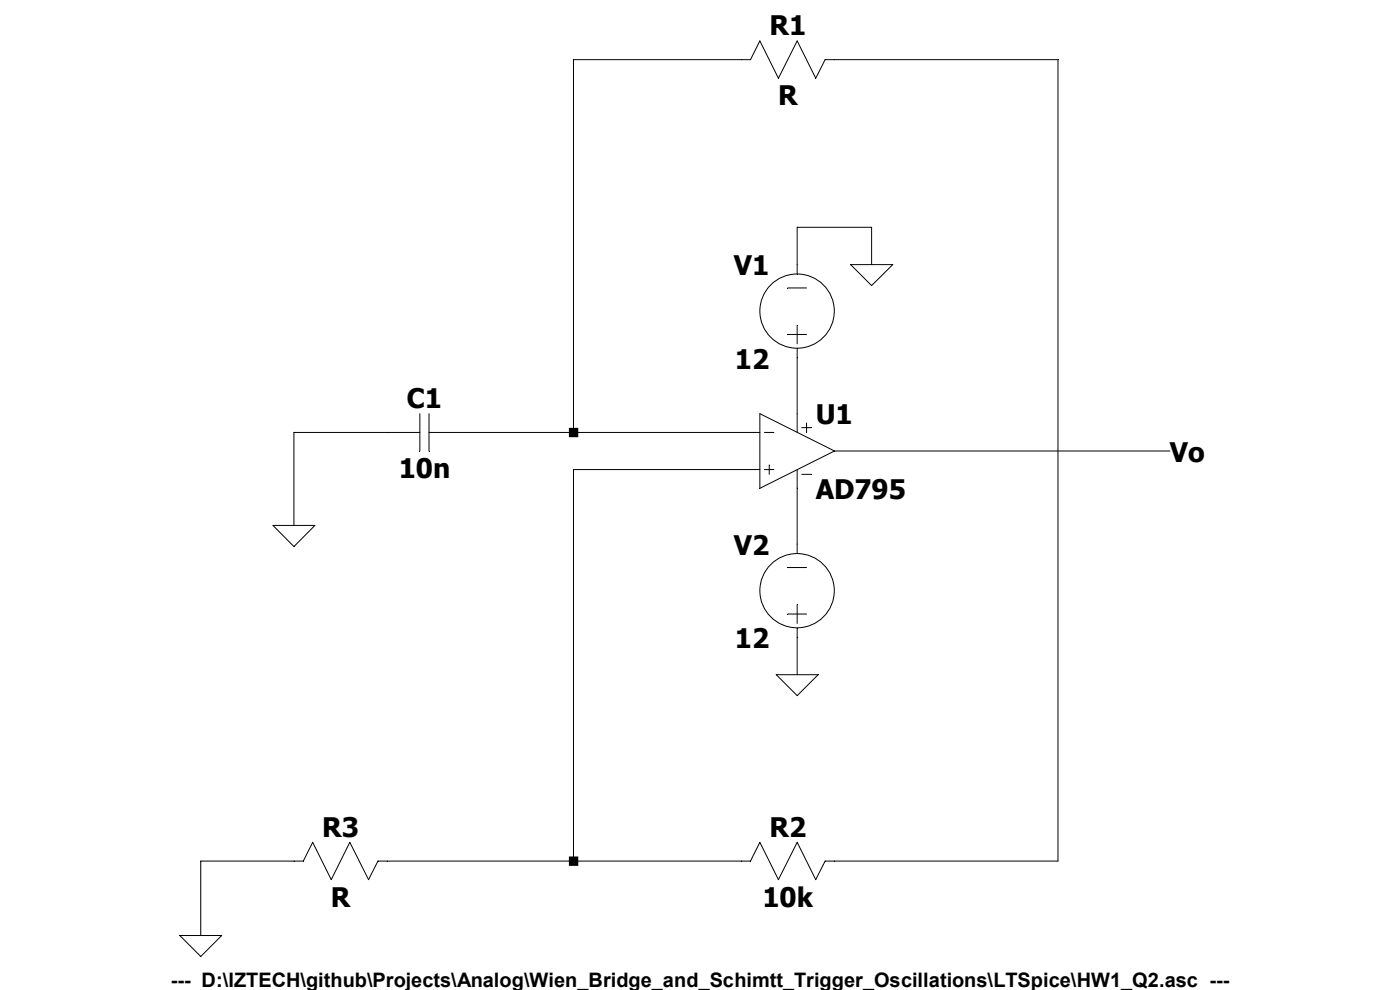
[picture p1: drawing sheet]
<svg xmlns="http://www.w3.org/2000/svg" width="297mm" height="210mm" viewBox="0 0 297 210" stroke-linecap="round" stroke-linejoin="round" font-family="sans-serif">
<g fill="none" stroke="#000" stroke-width=".21">
<path d="M180.5 56.1h8.9l-4.5 4.5zM184.9 56.1v-7.9h-15.8v9.9M167.1 71h4M167.1 61.1h4M169.1 69v3.9M169.1 73.9v17.8M89.1 91.7h-26.7v19.8M89.1 87.8v7.9M91 91.7h70.2M91 87.8v7.9M121.7 91.7v-79h37.5l2-4 3.9 7.9 4-7.9 4 7.9 1.9-3.9h49.5v170h-49.5l-1.9 3.9-4-7.9-4 7.9-3.9-7.9-2 4h-79l-2 3.9-4-7.9-3.9 7.9-4-7.9-2 4h-21.7v15.8M161.2 87.8l15.8 7.9-15.8 7.9z"/>
<path d="M161.2 99.6h-39.5v83.1M162.2 91.7h2M162.2 99.6h2M163.2 98.6v2M169.1 99.6v17.8M170.1 90.7h2M171.1 89.7v2M177 95.7h71.2M57.9 111.5h8.9l-4.4 4.5zM170.1 100.6h2M167.1 130.3h4M167.1 120.4h4"/>
<path d="M169.1 128.3v3.9M169.1 133.2v9.9M164.7 143.1h8.9l-4.5 4.5zM38.1 198.5h8.9l-4.4 4.4z"/>
<circle cx="169.1" cy="66" r="7.9"/>
<circle cx="169.1" cy="125.3" r="7.9"/>
</g>
<path d="M120.7 90.8h2v2h-2zM120.7 181.7h2v2h-2z" fill-rule="evenodd" fill="#000"/>
<g font-size="5.7">
<text x="163.2" y="7.5">R1</text>
<text x="165.1" y="22.3">R</text>
<text x="155.7" y="58.4">V1</text>
<text x="155.9" y="78.2">12</text>
<text x="86.3" y="86.6">C1</text>
<text x="173.1" y="90">U1</text>
<text x="84.6" y="101.4">10n</text>
<text x="248.2" y="98">Vo</text>
<text x="173.1" y="105.9">AD795</text>
<text x="155.7" y="117.7">V2</text>
<text x="155.9" y="137.5">12</text>
<text x="68.4" y="177.5">R3</text>
<text x="163.2" y="177.5">R2</text>
<text x="70.2" y="192.3">R</text>
<text x="161.8" y="192.3">10k</text>
</g>
<text font-size="4.2" x="36.2" y="209.3">--- D:\IZTECH\github\Projects\Analog\Wien_Bridge_and_Schimtt_Trigger_Oscillations\LTSpice\HW1_Q2.asc ---</text>
</svg>
